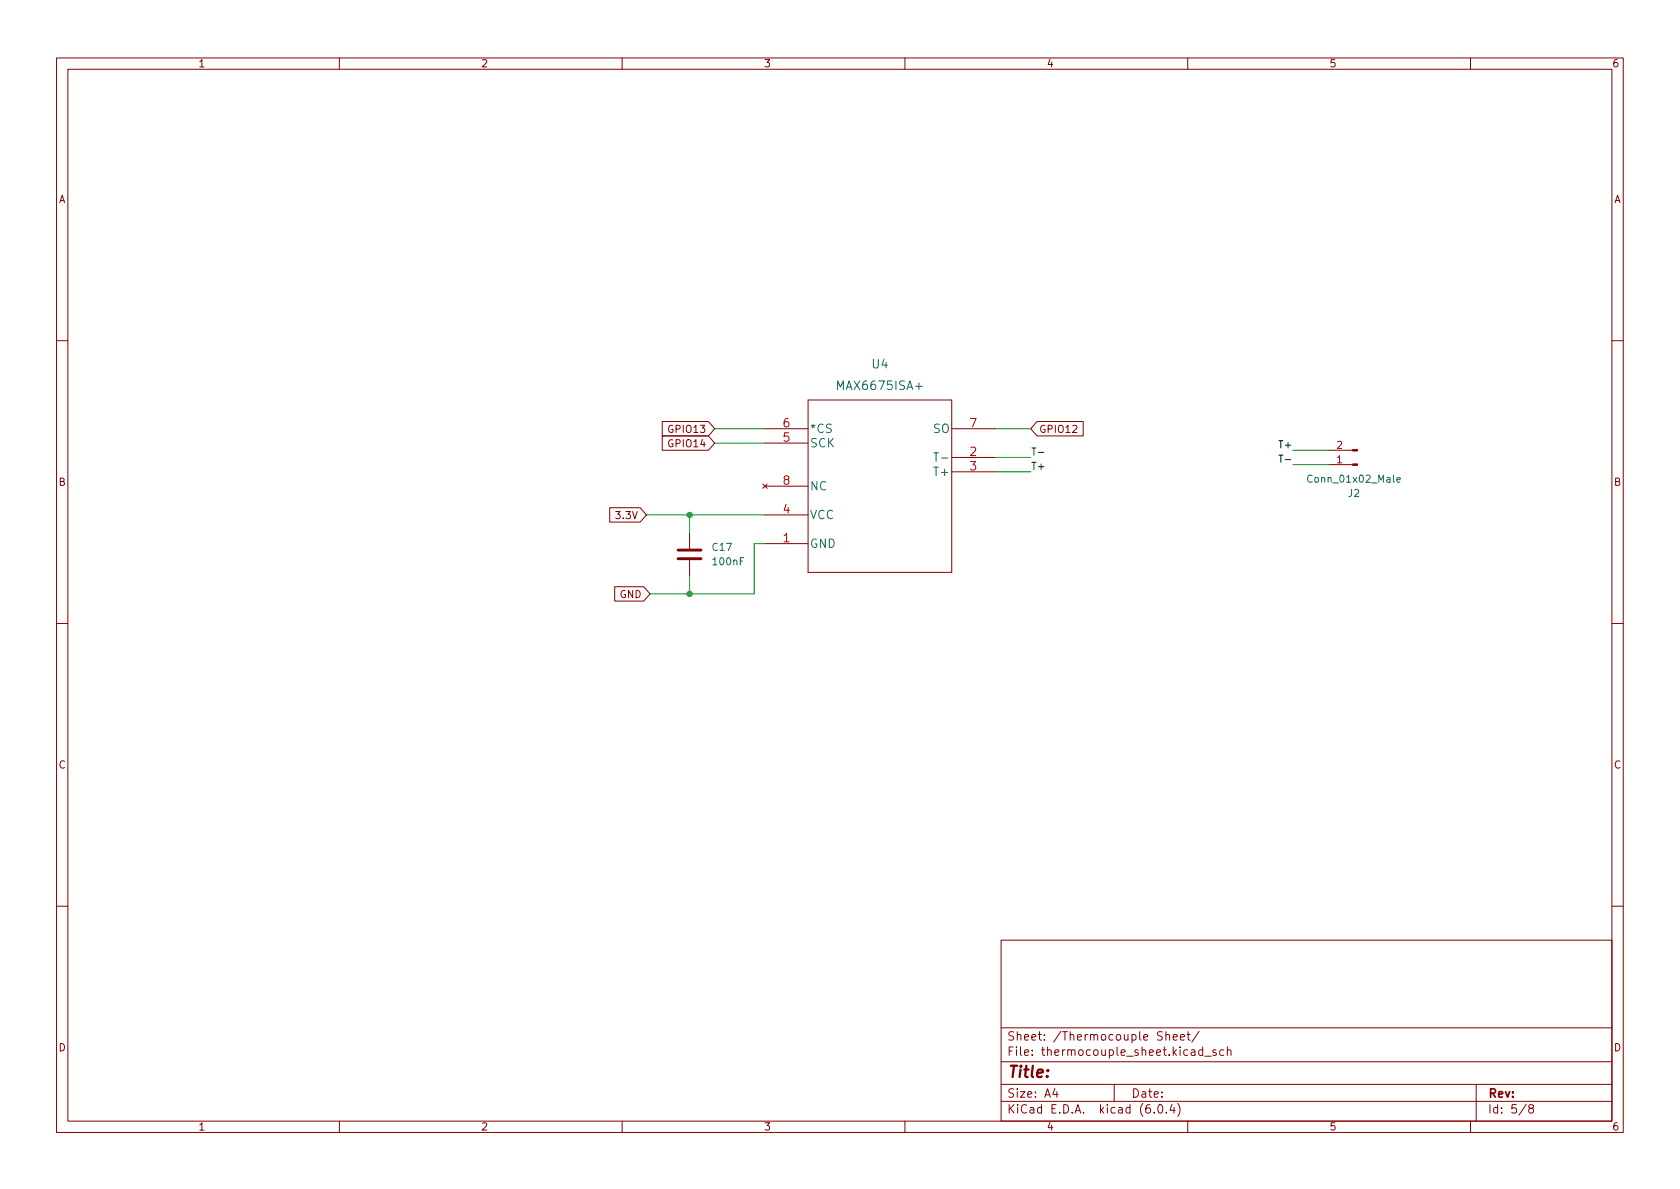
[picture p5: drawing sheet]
<svg xmlns="http://www.w3.org/2000/svg" width="297mm" height="210mm" viewBox="0 0 297 210" stroke-linecap="round" stroke-linejoin="round" font-family="sans-serif">
<g fill="none" stroke="#840000" stroke-width=".18">
<path d="M10 10.2h277v190.1h-277zM12 12.2h273v186.1h-273zM60 10.2v2M110 10.2v2M160 10.2v2M210 10.2v2M260 10.2v2M10 60.2h2M117.1 74.5h8.2l1.1 1.3-1.1 1.3h-8.2zM117.1 77.1h8.2l1.1 1.3-1.1 1.2h-8.2zM135.3 78.4h7.6M135.3 75.8h7.6"/>
<path d="M142.9 70.7h25.4v30.5h-25.4zM168.3 75.8h7.6M183.4 74.5h8.1v2.6h-8.1l-1.2-1.3zM234.9 79.6h4.3M285 60.2h2M107.8 89.8h5.4l1.1 1.3-1.1 1.2h-5.4zM121.9 94.2v2.8M121.9 99.1v2.7M134.9 85.6l.7 .8M135.3 96.1h7.6M135.3 91.1h7.6M135.3 86h7.6"/>
<path d="M135.6 85.6l-.7 .8M168.3 80.9h7.6M168.3 83.4h7.6M234.9 82.2h4.3M10 110.2h2M108.7 103.8h5.1l1.1 1.2-1.1 1.3h-5.1zM285 110.2h2M10 160.2h2M177 166.3h108v32h-108zM285 160.2h2M60 198.3v2M110 198.3v2"/>
<path d="M160 198.3v2M177 194.8h108M177 191.8h108M177 187.8h108M177 181.8h108M186.5 192.5l-.4 1h1M186.9 193v1M197 191.8v3M204.1 196.7v.1M204.9 195.4l.2-.1a.81 .81 0 0 1 .6 .7 .81 .81 0 0 1-.3 .8h-.2a.81 .81 0 0 1-.6-.6 .81 .81 0 0 1 .3-.8zM206.1 183.1l.3-.2 .3 .1 .1 .9M206.1 182.4v1.5"/>
<path d="M206.2 196.7v.1M207.2 195.3l-.3 1h.9M207.4 183.4l.7-.1v-.3l-.5-.1-.2 .2 .1 .8h.6M207.6 195.8v1M208.2 195.1a1.72 1.72 0 0 1 0 2.3M208.7 183.4l.7-.1v-.3l-.5-.1-.2 .2 .1 .8h.6M209.9 182.9h.5M210 198.3v2M210.1 182.4v1.3l.3 .2M212 182.4l-1.3 1.9M212.6 185.7l-.4-.1-.3 .3v.4l.2 .3h.5M212.6 185.1v1.5"/>
<path d="M213 186.8h1.1M215 185.7l-.4-.1-.2 .2 .1 .3 .5 .1v.4h-.6M216.4 185.7l-.5-.1-.3 .3v.4l.2 .3h.6M217 185.8l.2-.2 .4 .1v.9M217 185.1v1.5M260 198.3v2M261 191.8v6.5M269.9 195.3l-1.3 1.9M270.6 196l-.3-.3 .1-.2 .2-.2 .4 .1 .2 .2-.1 .2-.7 .2-.1 .3v.2l.3 .3h.4l.2-.3-.1-.4-.2-.1"/>
</g>
<path d="M119.9 98.8h4.1M119.9 97.3h4.1" fill="none" stroke="#840000" stroke-width=".51"/>
<path d="M165.1 80.1h.8M247 84.9l.6-.2-.1-.2-.3-.1-.2 .2v.6h.5" fill="none" stroke="#006464" stroke-width=".18"/>
<g fill="#840000" stroke="#840000" stroke-width=".18">
<path d="M239.2 79.5h.8v.3h-.8z"/>
<path d="M239.2 82h.8v.3h-.8z"/>
</g>
<path d="M183.6 80h1M226.1 80.5h.7" fill="none" stroke="#0f0f0f" stroke-width=".18"/>
<path d="M126.4 75.8h8.9M126.4 78.4h8.9M175.9 75.8h6.3M228.6 79.6h6.3M114.3 91.1h21M121.9 91.1v3.1M135.3 96.1h-2v8.9h-18.4M175.9 80.9h6.3M175.9 83.4h6.3M228.6 82.2h6.3M121.9 101.8v3.2" fill="none" stroke="#009600" stroke-width=".18"/>
<g fill="#009600" stroke="#009600" stroke-width=".18">
<circle cx="121.9" cy="105" r=".46"/>
<circle cx="121.9" cy="91.1" r=".46"/>
</g>
<text font-size="2.8" fill="#840000" x="178" y="190.6">Title:</text>
<g font-size="2.1" fill="#006464">
<text x="154.2" y="65.1">U4</text>
<text x="148.5" y="69">MAX6675ISA+</text>
<text x="143.1" y="76.6">*CS</text>
<text x="165" y="76.6">SO</text>
<text x="143.1" y="79.1">SCK</text>
<text x="166.1" y="81.6">T-</text>
<text x="143.1" y="86.7">NC</text>
<text x="165.5" y="84.2">T+</text>
<text x="143.1" y="91.8">VCC</text>
<text x="143.1" y="96.9">GND</text>
</g>
<g font-size="2.1" fill="#a90000">
<text x="138.5" y="75.6">6</text>
<text x="171.5" y="75.6">7</text>
<text x="138.5" y="78.1">5</text>
<text x="171.5" y="80.6">2</text>
<text x="171.5" y="83.2">3</text>
<text x="138.5" y="85.7">8</text>
<text x="138.5" y="95.9">1</text>
<text x="138.5" y="90.8">4</text>
</g>
<g font-size="2.1" fill="#840000">
<text x="178" y="184">Sheet: /Thermocouple Sheet/</text>
<text x="178" y="186.7">File: thermocouple_sheet.kicad_sch</text>
<text x="178" y="196.9">KiCad E.D.A. kicad (6.0.4)</text>
<text x="178" y="194.1">Size: A4</text>
<text x="200" y="194.1">Date:</text>
<text x="263" y="194.1">Rev:</text>
<text x="263" y="196.9">Id: 5/8</text>
</g>
<g font-size="1.8" fill="#840000">
<text x="35" y="11.9">1</text>
<text x="85" y="11.9">2</text>
<text x="135" y="11.9">3</text>
<text x="185" y="11.9">4</text>
<text x="235" y="11.9">5</text>
<text x="285" y="11.9">6</text>
<text x="10.3" y="35.9">A</text>
<text x="285.3" y="35.9">A</text>
<text x="118.5" y="76.5">GPIO13</text>
<text x="183.7" y="76.5">GPIO12</text>
<text x="118.5" y="79.1">GPIO14</text>
<text x="10.3" y="85.9">B</text>
<text x="285.3" y="85.9">B</text>
<text x="109.2" y="91.8">3.3V</text>
<text x="109.6" y="105.7">GND</text>
<text x="10.3" y="135.9">C</text>
<text x="285.3" y="135.9">C</text>
<text x="10.3" y="185.9">D</text>
<text x="285.3" y="185.9">D</text>
<text x="35" y="199.9">1</text>
<text x="85" y="199.9">2</text>
<text x="135" y="199.9">3</text>
<text x="185" y="199.9">4</text>
<text x="235" y="199.9">5</text>
<text x="285" y="199.9">6</text>
</g>
<g font-size="1.8" fill="#0f0f0f">
<text x="182.2" y="83.1">T+</text>
<text x="182.2" y="80.5">T-</text>
<text x="226.5" y="79.3">T+</text>
<text x="226.9" y="81.8">T-</text>
</g>
<g font-size="1.8" fill="#a90000">
<text x="236.4" y="81.9">1</text>
<text x="236.4" y="79.4">2</text>
</g>
<g font-size="1.8" fill="#006464">
<text x="231.7" y="85.3">Conn_01x02_Male</text>
<text x="238.4" y="87.9">J2</text>
<text x="126" y="97.4">C17</text>
<text x="126.2" y="99.9">100nF</text>
</g>
</svg>
